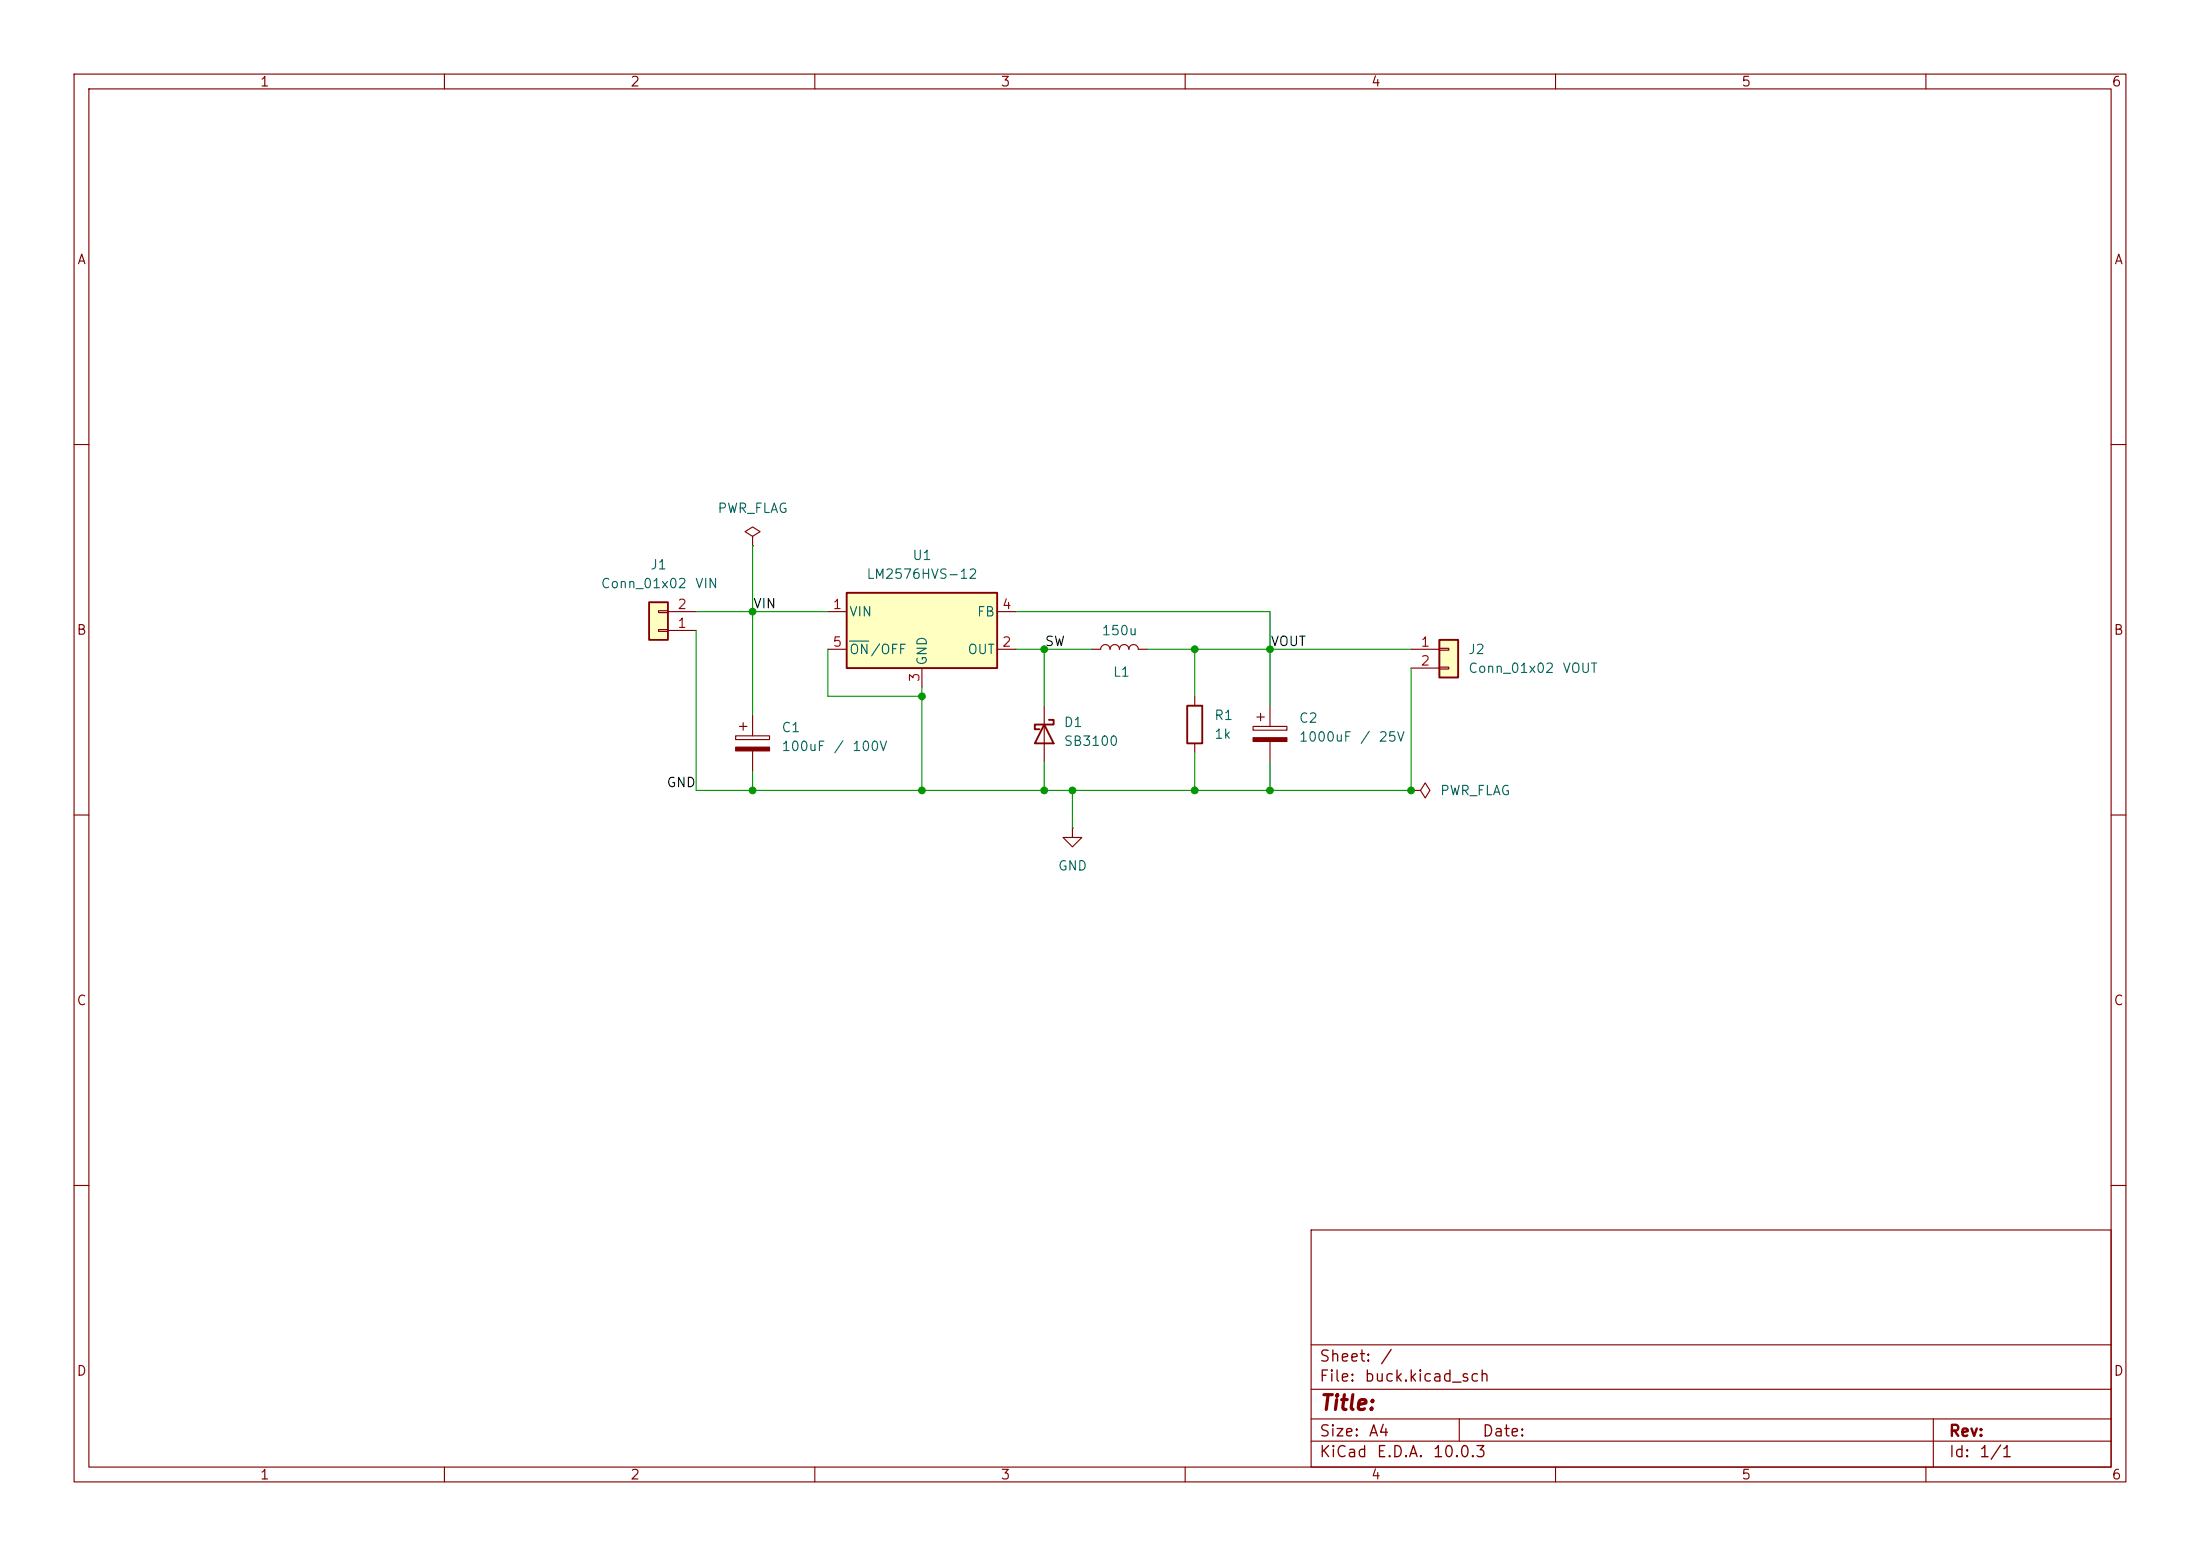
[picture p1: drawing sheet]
(kicad_sch
 (version 20260306)
 (generator "eeschema")
 (generator_version "10.0")
 (paper "A4")
 (lib_symbols
  (symbol "Connector_Generic:Conn_01x02"
   (pin_names
    (offset 1.016) (hide yes)) (exclude_from_sim no) (in_bom yes) (on_board yes)
   (in_pos_files yes)
   (duplicate_pin_numbers_are_jumpers no)
   (property "Reference" "J" (at 0 2.54 0) (show_name no) (do_not_autoplace no) (effects (font (size 1.27 1.27))))
   (property "Value" "Conn_01x02" (at 0 -5.08 0) (show_name no) (do_not_autoplace no) (effects (font (size 1.27 1.27))))
   (property "Footprint" "" (at 0 0 0) (show_name no) (do_not_autoplace no) (hide yes) (effects (font (size 1.27 1.27))))
   (property "Datasheet" "" (at 0 0 0) (show_name no) (do_not_autoplace no) (hide yes) (effects (font (size 1.27 1.27))))
   (property "Description" "Generic connector, single row, 01x02, script generated (kicad-library-utils/schlib/autogen/connector/)" (at 0 0 0) (show_name no) (do_not_autoplace no) (hide yes) (effects (font (size 1.27 1.27))))
   (symbol "Conn_01x02_1_1"
    (rectangle (start -1.27 1.27) (end 1.27 -3.81) (stroke (width 0.254) (type default)) (fill (type background)))
    (rectangle (start -1.27 0.127) (end 0 -0.127) (stroke (width 0.1524) (type default)) (fill (type none)))
    (rectangle (start -1.27 -2.413) (end 0 -2.667) (stroke (width 0.1524) (type default)) (fill (type none)))
    (pin passive line (at -5.08 0 0) (length 3.81) (name "Pin_1" (effects (font (size 1.27 1.27)))) (number "1" (effects (font (size 1.27 1.27)))))
    (pin passive line (at -5.08 -2.54 0) (length 3.81) (name "Pin_2" (effects (font (size 1.27 1.27)))) (number "2" (effects (font (size 1.27 1.27))))))
   (embedded_fonts no))
  (symbol "Device:C_Polarized"
   (pin_numbers (hide yes))
   (pin_names
    (offset 0.254)) (exclude_from_sim no) (in_bom yes) (on_board yes)
   (in_pos_files yes)
   (duplicate_pin_numbers_are_jumpers no)
   (property "Reference" "C" (at 0.635 2.54 0) (show_name no) (do_not_autoplace no) (effects (font (size 1.27 1.27)) (justify left)))
   (property "Value" "C_Polarized" (at 0.635 -2.54 0) (show_name no) (do_not_autoplace no) (effects (font (size 1.27 1.27)) (justify left)))
   (property "Footprint" "" (at 0.9652 -3.81 0) (show_name no) (do_not_autoplace no) (hide yes) (effects (font (size 1.27 1.27))))
   (property "Datasheet" "" (at 0 0 0) (show_name no) (do_not_autoplace no) (hide yes) (effects (font (size 1.27 1.27))))
   (property "Description" "Polarized capacitor" (at 0 0 0) (show_name no) (do_not_autoplace no) (hide yes) (effects (font (size 1.27 1.27))))
   (symbol "C_Polarized_0_1"
    (rectangle (start -2.286 0.508) (end 2.286 1.016) (stroke (width 0) (type default)) (fill (type none)))
    (polyline (pts (xy -1.778 2.286) (xy -0.762 2.286)) (stroke (width 0) (type default)) (fill (type none)))
    (polyline (pts (xy -1.27 2.794) (xy -1.27 1.778)) (stroke (width 0) (type default)) (fill (type none)))
    (rectangle (start 2.286 -0.508) (end -2.286 -1.016) (stroke (width 0) (type default)) (fill (type outline))))
   (symbol "C_Polarized_1_1"
    (pin passive line (at 0 3.81 270) (length 2.794) (name "" (effects (font (size 1.27 1.27)))) (number "1" (effects (font (size 1.27 1.27)))))
    (pin passive line (at 0 -3.81 90) (length 2.794) (name "" (effects (font (size 1.27 1.27)))) (number "2" (effects (font (size 1.27 1.27))))))
   (embedded_fonts no))
  (symbol "Device:D_Schottky"
   (pin_numbers (hide yes))
   (pin_names
    (offset 1.016) (hide yes)) (exclude_from_sim no) (in_bom yes) (on_board yes)
   (in_pos_files yes)
   (duplicate_pin_numbers_are_jumpers no)
   (property "Reference" "D" (at 0 2.54 0) (show_name no) (do_not_autoplace no) (effects (font (size 1.27 1.27))))
   (property "Value" "D_Schottky" (at 0 -2.54 0) (show_name no) (do_not_autoplace no) (effects (font (size 1.27 1.27))))
   (property "Footprint" "" (at 0 0 0) (show_name no) (do_not_autoplace no) (hide yes) (effects (font (size 1.27 1.27))))
   (property "Datasheet" "" (at 0 0 0) (show_name no) (do_not_autoplace no) (hide yes) (effects (font (size 1.27 1.27))))
   (property "Description" "Schottky diode" (at 0 0 0) (show_name no) (do_not_autoplace no) (hide yes) (effects (font (size 1.27 1.27))))
   (symbol "D_Schottky_0_1"
    (polyline (pts (xy -1.905 0.635) (xy -1.905 1.27) (xy -1.27 1.27) (xy -1.27 -1.27) (xy -0.635 -1.27) (xy -0.635 -0.635)) (stroke (width 0.254) (type default)) (fill (type none)))
    (polyline (pts (xy 1.27 1.27) (xy 1.27 -1.27) (xy -1.27 0) (xy 1.27 1.27)) (stroke (width 0.254) (type default)) (fill (type none)))
    (polyline (pts (xy 1.27 0) (xy -1.27 0)) (stroke (width 0) (type default)) (fill (type none))))
   (symbol "D_Schottky_1_1"
    (pin passive line (at -3.81 0 0) (length 2.54) (name "K" (effects (font (size 1.27 1.27)))) (number "1" (effects (font (size 1.27 1.27)))))
    (pin passive line (at 3.81 0 180) (length 2.54) (name "A" (effects (font (size 1.27 1.27)))) (number "2" (effects (font (size 1.27 1.27))))))
   (embedded_fonts no))
  (symbol "Device:L"
   (pin_numbers (hide yes))
   (pin_names
    (offset 1.016) (hide yes)) (exclude_from_sim no) (in_bom yes) (on_board yes)
   (in_pos_files yes)
   (duplicate_pin_numbers_are_jumpers no)
   (property "Reference" "L" (at -1.27 0 90) (show_name no) (do_not_autoplace no) (effects (font (size 1.27 1.27))))
   (property "Value" "L" (at 1.905 0 90) (show_name no) (do_not_autoplace no) (effects (font (size 1.27 1.27))))
   (property "Footprint" "" (at 0 0 0) (show_name no) (do_not_autoplace no) (hide yes) (effects (font (size 1.27 1.27))))
   (property "Datasheet" "" (at 0 0 0) (show_name no) (do_not_autoplace no) (hide yes) (effects (font (size 1.27 1.27))))
   (property "Description" "Inductor" (at 0 0 0) (show_name no) (do_not_autoplace no) (hide yes) (effects (font (size 1.27 1.27))))
   (symbol "L_0_1"
    (arc (start 0 2.54) (mid 0.6323 1.905) (end 0 1.27) (stroke (width 0) (type default)) (fill (type none)))
    (arc (start 0 1.27) (mid 0.6323 0.635) (end 0 0) (stroke (width 0) (type default)) (fill (type none)))
    (arc (start 0 0) (mid 0.6323 -0.635) (end 0 -1.27) (stroke (width 0) (type default)) (fill (type none)))
    (arc (start 0 -1.27) (mid 0.6323 -1.905) (end 0 -2.54) (stroke (width 0) (type default)) (fill (type none))))
   (symbol "L_1_1"
    (pin passive line (at 0 3.81 270) (length 1.27) (name "1" (effects (font (size 1.27 1.27)))) (number "1" (effects (font (size 1.27 1.27)))))
    (pin passive line (at 0 -3.81 90) (length 1.27) (name "2" (effects (font (size 1.27 1.27)))) (number "2" (effects (font (size 1.27 1.27))))))
   (embedded_fonts no))
  (symbol "Device:R"
   (pin_numbers (hide yes))
   (pin_names
    (offset 0)) (exclude_from_sim no) (in_bom yes) (on_board yes)
   (in_pos_files yes)
   (duplicate_pin_numbers_are_jumpers no)
   (property "Reference" "R" (at 2.032 0 90) (show_name no) (do_not_autoplace no) (effects (font (size 1.27 1.27))))
   (property "Value" "R" (at 0 0 90) (show_name no) (do_not_autoplace no) (effects (font (size 1.27 1.27))))
   (property "Footprint" "" (at -1.778 0 90) (show_name no) (do_not_autoplace no) (hide yes) (effects (font (size 1.27 1.27))))
   (property "Datasheet" "" (at 0 0 0) (show_name no) (do_not_autoplace no) (hide yes) (effects (font (size 1.27 1.27))))
   (property "Description" "Resistor" (at 0 0 0) (show_name no) (do_not_autoplace no) (hide yes) (effects (font (size 1.27 1.27))))
   (symbol "R_0_1"
    (rectangle (start -1.016 -2.54) (end 1.016 2.54) (stroke (width 0.254) (type default)) (fill (type none))))
   (symbol "R_1_1"
    (pin passive line (at 0 3.81 270) (length 1.27) (name "" (effects (font (size 1.27 1.27)))) (number "1" (effects (font (size 1.27 1.27)))))
    (pin passive line (at 0 -3.81 90) (length 1.27) (name "" (effects (font (size 1.27 1.27)))) (number "2" (effects (font (size 1.27 1.27))))))
   (embedded_fonts no))
  (symbol "Regulator_Switching:LM2576HVS-12"
   (pin_names
    (offset 0.254)) (exclude_from_sim no) (in_bom yes) (on_board yes)
   (in_pos_files yes)
   (duplicate_pin_numbers_are_jumpers no)
   (property "Reference" "U" (at -10.16 6.35 0) (show_name no) (do_not_autoplace no) (effects (font (size 1.27 1.27)) (justify left)))
   (property "Value" "LM2576HVS-12" (at 0 6.35 0) (show_name no) (do_not_autoplace no) (effects (font (size 1.27 1.27)) (justify left)))
   (property "Footprint" "Package_TO_SOT_SMD:TO-263-5_TabPin3" (at 0 -6.35 0) (show_name no) (do_not_autoplace no) (hide yes) (effects (font (size 1.27 1.27)
    (italic yes)) (justify left)))
   (property "Datasheet" "http://www.ti.com/lit/ds/symlink/lm2576.pdf" (at 0 0 0) (show_name no) (do_not_autoplace no) (hide yes) (effects (font (size 1.27 1.27))))
   (property "Description" "12V, 3A SIMPLE SWITCHER® Step-Down Voltage Regulator, High Voltage Input, TO-263" (at 0 0 0) (show_name no) (do_not_autoplace no) (hide yes) (effects (font (size 1.27 1.27))))
   (symbol "LM2576HVS-12_0_1"
    (rectangle (start -10.16 5.08) (end 10.16 -5.08) (stroke (width 0.254) (type default)) (fill (type background))))
   (symbol "LM2576HVS-12_1_1"
    (pin power_in line (at -12.7 2.54 0) (length 2.54) (name "VIN" (effects (font (size 1.27 1.27)))) (number "1" (effects (font (size 1.27 1.27)))))
    (pin output line (at 12.7 -2.54 180) (length 2.54) (name "OUT" (effects (font (size 1.27 1.27)))) (number "2" (effects (font (size 1.27 1.27)))))
    (pin power_in line (at 0 -7.62 90) (length 2.54) (name "GND" (effects (font (size 1.27 1.27)))) (number "3" (effects (font (size 1.27 1.27)))))
    (pin input line (at 12.7 2.54 180) (length 2.54) (name "FB" (effects (font (size 1.27 1.27)))) (number "4" (effects (font (size 1.27 1.27)))))
    (pin input line (at -12.7 -2.54 0) (length 2.54) (name "~{ON}/OFF" (effects (font (size 1.27 1.27)))) (number "5" (effects (font (size 1.27 1.27))))))
   (embedded_fonts no))
  (symbol "power:GND"
   (power global)
   (pin_numbers (hide yes))
   (pin_names
    (offset 0) (hide yes)) (exclude_from_sim no) (in_bom yes) (on_board yes)
   (in_pos_files yes)
   (duplicate_pin_numbers_are_jumpers no)
   (property "Reference" "#PWR" (at 0 -6.35 0) (show_name no) (do_not_autoplace no) (hide yes) (effects (font (size 1.27 1.27))))
   (property "Value" "GND" (at 0 -3.81 0) (show_name no) (do_not_autoplace no) (effects (font (size 1.27 1.27))))
   (property "Footprint" "" (at 0 0 0) (show_name no) (do_not_autoplace no) (hide yes) (effects (font (size 1.27 1.27))))
   (property "Datasheet" "" (at 0 0 0) (show_name no) (do_not_autoplace no) (hide yes) (effects (font (size 1.27 1.27))))
   (property "Description" "Power symbol creates a global label with name \"GND\" , ground" (at 0 0 0) (show_name no) (do_not_autoplace no) (hide yes) (effects (font (size 1.27 1.27))))
   (symbol "GND_0_1"
    (polyline (pts (xy 0 0) (xy 0 -1.27) (xy 1.27 -1.27) (xy 0 -2.54) (xy -1.27 -1.27) (xy 0 -1.27)) (stroke (width 0) (type default)) (fill (type none))))
   (symbol "GND_1_1"
    (pin power_in line (at 0 0 270) (length 0) (name "" (effects (font (size 1.27 1.27)))) (number "1" (effects (font (size 1.27 1.27))))))
   (embedded_fonts no))
  (symbol "power:PWR_FLAG"
   (power global)
   (pin_numbers (hide yes))
   (pin_names
    (offset 0) (hide yes)) (exclude_from_sim no) (in_bom yes) (on_board yes)
   (in_pos_files yes)
   (duplicate_pin_numbers_are_jumpers no)
   (property "Reference" "#FLG" (at 0 1.905 0) (show_name no) (do_not_autoplace no) (hide yes) (effects (font (size 1.27 1.27))))
   (property "Value" "PWR_FLAG" (at 0 3.81 0) (show_name no) (do_not_autoplace no) (effects (font (size 1.27 1.27))))
   (property "Footprint" "" (at 0 0 0) (show_name no) (do_not_autoplace no) (hide yes) (effects (font (size 1.27 1.27))))
   (property "Datasheet" "" (at 0 0 0) (show_name no) (do_not_autoplace no) (hide yes) (effects (font (size 1.27 1.27))))
   (property "Description" "Special symbol for telling ERC where power comes from" (at 0 0 0) (show_name no) (do_not_autoplace no) (hide yes) (effects (font (size 1.27 1.27))))
   (symbol "PWR_FLAG_0_0"
    (pin power_out line (at 0 0 90) (length 0) (name "" (effects (font (size 1.27 1.27)))) (number "1" (effects (font (size 1.27 1.27))))))
   (symbol "PWR_FLAG_0_1"
    (polyline (pts (xy 0 0) (xy 0 1.27) (xy -1.016 1.905) (xy 0 2.54) (xy 1.016 1.905) (xy 0 1.27)) (stroke (width 0) (type default)) (fill (type none))))
   (embedded_fonts no)))
 (junction
  (at 140.97 87.63)
  (diameter 0)
  (color 0 0 0 0))
 (junction
  (at 101.6 106.68)
  (diameter 0)
  (color 0 0 0 0))
 (junction
  (at 124.46 106.68)
  (diameter 0)
  (color 0 0 0 0))
 (junction
  (at 124.46 93.98)
  (diameter 0)
  (color 0 0 0 0))
 (junction
  (at 101.6 82.55)
  (diameter 0)
  (color 0 0 0 0))
 (junction
  (at 161.29 106.68)
  (diameter 0)
  (color 0 0 0 0))
 (junction
  (at 140.97 106.68)
  (diameter 0)
  (color 0 0 0 0))
 (junction
  (at 171.45 87.63)
  (diameter 0)
  (color 0 0 0 0))
 (junction
  (at 144.78 106.68)
  (diameter 0)
  (color 0 0 0 0))
 (junction
  (at 161.29 87.63)
  (diameter 0)
  (color 0 0 0 0))
 (junction
  (at 190.5 106.68)
  (diameter 0)
  (color 0 0 0 0))
 (junction
  (at 171.45 106.68)
  (diameter 0)
  (color 0 0 0 0))
 (wire
  (pts (xy 124.46 106.68) (xy 140.97 106.68))
  (stroke (width 0) (type default)))
 (wire
  (pts (xy 124.46 93.98) (xy 124.46 106.68))
  (stroke (width 0) (type default)))
 (wire
  (pts (xy 101.6 104.14) (xy 101.6 106.68))
  (stroke (width 0) (type default)))
 (wire
  (pts (xy 190.5 90.17) (xy 190.5 106.68))
  (stroke (width 0) (type default)))
 (wire
  (pts (xy 140.97 95.25) (xy 140.97 87.63))
  (stroke (width 0) (type default)))
 (wire
  (pts (xy 171.45 87.63) (xy 190.5 87.63))
  (stroke (width 0) (type default)))
 (wire
  (pts (xy 101.6 106.68) (xy 124.46 106.68))
  (stroke (width 0) (type default)))
 (wire
  (pts (xy 111.76 87.63) (xy 111.76 93.98))
  (stroke (width 0) (type default)))
 (wire
  (pts (xy 93.98 106.68) (xy 101.6 106.68))
  (stroke (width 0) (type default)))
 (wire
  (pts (xy 140.97 102.87) (xy 140.97 106.68))
  (stroke (width 0) (type default)))
 (wire
  (pts (xy 101.6 73.66) (xy 101.6 82.55))
  (stroke (width 0) (type default)))
 (wire
  (pts (xy 171.45 87.63) (xy 171.45 95.25))
  (stroke (width 0) (type default)))
 (wire
  (pts (xy 171.45 106.68) (xy 190.5 106.68))
  (stroke (width 0) (type default)))
 (wire
  (pts (xy 144.78 106.68) (xy 161.29 106.68))
  (stroke (width 0) (type default)))
 (wire
  (pts (xy 137.16 82.55) (xy 171.45 82.55))
  (stroke (width 0) (type default)))
 (wire
  (pts (xy 161.29 101.6) (xy 161.29 106.68))
  (stroke (width 0) (type default)))
 (wire
  (pts (xy 93.98 85.09) (xy 93.98 106.68))
  (stroke (width 0) (type default)))
 (wire
  (pts (xy 140.97 87.63) (xy 147.32 87.63))
  (stroke (width 0) (type default)))
 (wire
  (pts (xy 137.16 87.63) (xy 140.97 87.63))
  (stroke (width 0) (type default)))
 (wire
  (pts (xy 101.6 82.55) (xy 101.6 96.52))
  (stroke (width 0) (type default)))
 (wire
  (pts (xy 93.98 82.55) (xy 101.6 82.55))
  (stroke (width 0) (type default)))
 (wire
  (pts (xy 140.97 106.68) (xy 144.78 106.68))
  (stroke (width 0) (type default)))
 (wire
  (pts (xy 161.29 87.63) (xy 161.29 93.98))
  (stroke (width 0) (type default)))
 (wire
  (pts (xy 101.6 82.55) (xy 111.76 82.55))
  (stroke (width 0) (type default)))
 (wire
  (pts (xy 124.46 92.71) (xy 124.46 93.98))
  (stroke (width 0) (type default)))
 (wire
  (pts (xy 111.76 93.98) (xy 124.46 93.98))
  (stroke (width 0) (type default)))
 (wire
  (pts (xy 171.45 102.87) (xy 171.45 106.68))
  (stroke (width 0) (type default)))
 (wire
  (pts (xy 144.78 106.68) (xy 144.78 111.76))
  (stroke (width 0) (type default)))
 (wire
  (pts (xy 171.45 82.55) (xy 171.45 87.63))
  (stroke (width 0) (type default)))
 (wire
  (pts (xy 161.29 106.68) (xy 171.45 106.68))
  (stroke (width 0) (type default)))
 (wire
  (pts (xy 161.29 87.63) (xy 171.45 87.63))
  (stroke (width 0) (type default)))
 (wire
  (pts (xy 154.94 87.63) (xy 161.29 87.63))
  (stroke (width 0) (type default)))
 (label "GND"
  (at 93.98 106.68 180)
  (effects (font (size 1.27 1.27)) (justify right bottom)))
 (label "VOUT"
  (at 171.45 87.63 0)
  (effects (font (size 1.27 1.27)) (justify left bottom)))
 (label "VIN"
  (at 101.6 82.55 0)
  (effects (font (size 1.27 1.27)) (justify left bottom)))
 (label "SW"
  (at 140.97 87.63 0)
  (effects (font (size 1.27 1.27)) (justify left bottom)))
 (symbol
  (lib_id "Device:D_Schottky")
  (at 140.97 99.06 270)
  (unit 1)
  (body_style 1)
  (exclude_from_sim no)
  (in_bom yes)
  (on_board yes)
  (in_pos_files yes)
  (dnp no)
  (fields_autoplaced yes)
  (property "Reference" "D1" (at 143.51 97.4724 90) (show_name no) (do_not_autoplace no) (effects (font (size 1.27 1.27)) (justify left)))
  (property "Value" "SB3100" (at 143.51 100.0124 90) (show_name no) (do_not_autoplace no) (effects (font (size 1.27 1.27)) (justify left)))
  (property "Footprint" "Diode_THT:D_DO-201AD_P15.24mm_Horizontal" (at 140.97 99.06 0) (hide yes) (show_name no) (do_not_autoplace no) (effects (font (size 1.27 1.27))))
  (property "Datasheet" "" (at 140.97 99.06 0) (hide yes) (show_name no) (do_not_autoplace no) (effects (font (size 1.27 1.27))))
  (property "Description" "Schottky diode" (at 140.97 99.06 0) (hide yes) (show_name no) (do_not_autoplace no) (effects (font (size 1.27 1.27))))
  (pin "1")
  (pin "2"))
 (symbol
  (lib_id "power:PWR_FLAG")
  (at 190.5 106.68 270)
  (unit 1)
  (body_style 1)
  (exclude_from_sim no)
  (in_bom yes)
  (on_board yes)
  (in_pos_files yes)
  (dnp no)
  (fields_autoplaced yes)
  (property "Reference" "#FLG02" (at 192.405 106.68 0) (hide yes) (show_name no) (do_not_autoplace no) (effects (font (size 1.27 1.27))))
  (property "Value" "PWR_FLAG" (at 194.31 106.6799 90) (show_name no) (do_not_autoplace no) (effects (font (size 1.27 1.27)) (justify left)))
  (property "Footprint" "" (at 190.5 106.68 0) (hide yes) (show_name no) (do_not_autoplace no) (effects (font (size 1.27 1.27))))
  (property "Datasheet" "" (at 190.5 106.68 0) (hide yes) (show_name no) (do_not_autoplace no) (effects (font (size 1.27 1.27))))
  (property "Description" "Special symbol for telling ERC where power comes from" (at 190.5 106.68 0) (hide yes) (show_name no) (do_not_autoplace no) (effects (font (size 1.27 1.27))))
  (pin "1"))
 (symbol
  (lib_id "power:PWR_FLAG")
  (at 101.6 73.66 0)
  (unit 1)
  (body_style 1)
  (exclude_from_sim no)
  (in_bom yes)
  (on_board yes)
  (in_pos_files yes)
  (dnp no)
  (fields_autoplaced yes)
  (property "Reference" "#FLG01" (at 101.6 71.755 0) (hide yes) (show_name no) (do_not_autoplace no) (effects (font (size 1.27 1.27))))
  (property "Value" "PWR_FLAG" (at 101.6 68.58 0) (show_name no) (do_not_autoplace no) (effects (font (size 1.27 1.27))))
  (property "Footprint" "" (at 101.6 73.66 0) (hide yes) (show_name no) (do_not_autoplace no) (effects (font (size 1.27 1.27))))
  (property "Datasheet" "" (at 101.6 73.66 0) (hide yes) (show_name no) (do_not_autoplace no) (effects (font (size 1.27 1.27))))
  (property "Description" "Special symbol for telling ERC where power comes from" (at 101.6 73.66 0) (hide yes) (show_name no) (do_not_autoplace no) (effects (font (size 1.27 1.27))))
  (pin "1"))
 (symbol
  (lib_id "Device:C_Polarized")
  (at 171.45 99.06 0)
  (unit 1)
  (body_style 1)
  (exclude_from_sim no)
  (in_bom yes)
  (on_board yes)
  (in_pos_files yes)
  (dnp no)
  (fields_autoplaced yes)
  (property "Reference" "C2" (at 175.26 96.9009 0) (show_name no) (do_not_autoplace no) (effects (font (size 1.27 1.27)) (justify left)))
  (property "Value" "1000uF / 25V" (at 175.26 99.4409 0) (show_name no) (do_not_autoplace no) (effects (font (size 1.27 1.27)) (justify left)))
  (property "Footprint" "Capacitor_THT:CP_Radial_D10.0mm_P5.00mm" (at 172.4152 102.87 0) (hide yes) (show_name no) (do_not_autoplace no) (effects (font (size 1.27 1.27))))
  (property "Datasheet" "" (at 171.45 99.06 0) (hide yes) (show_name no) (do_not_autoplace no) (effects (font (size 1.27 1.27))))
  (property "Description" "Polarized capacitor" (at 171.45 99.06 0) (hide yes) (show_name no) (do_not_autoplace no) (effects (font (size 1.27 1.27))))
  (pin "1")
  (pin "2"))
 (symbol
  (lib_id "Device:C_Polarized")
  (at 101.6 100.33 0)
  (unit 1)
  (body_style 1)
  (exclude_from_sim no)
  (in_bom yes)
  (on_board yes)
  (in_pos_files yes)
  (dnp no)
  (fields_autoplaced yes)
  (property "Reference" "C1" (at 105.41 98.1709 0) (show_name no) (do_not_autoplace no) (effects (font (size 1.27 1.27)) (justify left)))
  (property "Value" "100uF / 100V" (at 105.41 100.7109 0) (show_name no) (do_not_autoplace no) (effects (font (size 1.27 1.27)) (justify left)))
  (property "Footprint" "Capacitor_THT:CP_Radial_D10.0mm_P5.00mm" (at 102.5652 104.14 0) (hide yes) (show_name no) (do_not_autoplace no) (effects (font (size 1.27 1.27))))
  (property "Datasheet" "" (at 101.6 100.33 0) (hide yes) (show_name no) (do_not_autoplace no) (effects (font (size 1.27 1.27))))
  (property "Description" "Polarized capacitor" (at 101.6 100.33 0) (hide yes) (show_name no) (do_not_autoplace no) (effects (font (size 1.27 1.27))))
  (pin "1")
  (pin "2"))
 (symbol
  (lib_id "Connector_Generic:Conn_01x02")
  (at 195.58 87.63 0)
  (unit 1)
  (body_style 1)
  (exclude_from_sim no)
  (in_bom yes)
  (on_board yes)
  (in_pos_files yes)
  (dnp no)
  (fields_autoplaced yes)
  (property "Reference" "J2" (at 198.12 87.6299 0) (show_name no) (do_not_autoplace no) (effects (font (size 1.27 1.27)) (justify left)))
  (property "Value" "Conn_01x02 VOUT" (at 198.12 90.1699 0) (show_name no) (do_not_autoplace no) (effects (font (size 1.27 1.27)) (justify left)))
  (property "Footprint" "TerminalBlock_Phoenix:TerminalBlock_Phoenix_MKDS-1,5-2-5.08_1x02_P5.08mm_Horizontal" (at 195.58 87.63 0) (hide yes) (show_name no) (do_not_autoplace no) (effects (font (size 1.27 1.27))))
  (property "Datasheet" "" (at 195.58 87.63 0) (hide yes) (show_name no) (do_not_autoplace no) (effects (font (size 1.27 1.27))))
  (property "Description" "Generic connector, single row, 01x02, script generated (kicad-library-utils/schlib/autogen/connector/)" (at 195.58 87.63 0) (hide yes) (show_name no) (do_not_autoplace no) (effects (font (size 1.27 1.27))))
  (pin "2")
  (pin "1"))
 (symbol
  (lib_id "Device:L")
  (at 151.13 87.63 90)
  (unit 1)
  (body_style 1)
  (exclude_from_sim no)
  (in_bom yes)
  (on_board yes)
  (in_pos_files yes)
  (dnp no)
  (property "Reference" "L1" (at 151.384 90.678 90) (show_name no) (do_not_autoplace no) (effects (font (size 1.27 1.27))))
  (property "Value" "150u" (at 151.13 85.09 90) (show_name no) (do_not_autoplace no) (effects (font (size 1.27 1.27))))
  (property "Footprint" "Inductor_THT:L_Toroid_Vertical_L10.0mm_W5.0mm_P5.08mm" (at 151.13 87.63 0) (hide yes) (show_name no) (do_not_autoplace no) (effects (font (size 1.27 1.27))))
  (property "Datasheet" "" (at 151.13 87.63 0) (hide yes) (show_name no) (do_not_autoplace no) (effects (font (size 1.27 1.27))))
  (property "Description" "Inductor" (at 151.13 87.63 0) (hide yes) (show_name no) (do_not_autoplace no) (effects (font (size 1.27 1.27))))
  (pin "1")
  (pin "2"))
 (symbol
  (lib_id "power:GND")
  (at 144.78 111.76 0)
  (unit 1)
  (body_style 1)
  (exclude_from_sim no)
  (in_bom yes)
  (on_board yes)
  (in_pos_files yes)
  (dnp no)
  (fields_autoplaced yes)
  (property "Reference" "#PWR01" (at 144.78 118.11 0) (hide yes) (show_name no) (do_not_autoplace no) (effects (font (size 1.27 1.27))))
  (property "Value" "GND" (at 144.78 116.84 0) (show_name no) (do_not_autoplace no) (effects (font (size 1.27 1.27))))
  (property "Footprint" "" (at 144.78 111.76 0) (hide yes) (show_name no) (do_not_autoplace no) (effects (font (size 1.27 1.27))))
  (property "Datasheet" "" (at 144.78 111.76 0) (hide yes) (show_name no) (do_not_autoplace no) (effects (font (size 1.27 1.27))))
  (property "Description" "Power symbol creates a global label with name \"GND\" , ground" (at 144.78 111.76 0) (hide yes) (show_name no) (do_not_autoplace no) (effects (font (size 1.27 1.27))))
  (pin "1"))
 (symbol
  (lib_id "Connector_Generic:Conn_01x02")
  (at 88.9 85.09 180)
  (unit 1)
  (body_style 1)
  (exclude_from_sim no)
  (in_bom yes)
  (on_board yes)
  (in_pos_files yes)
  (dnp no)
  (fields_autoplaced yes)
  (property "Reference" "J1" (at 88.9 76.2 0) (show_name no) (do_not_autoplace no) (effects (font (size 1.27 1.27))))
  (property "Value" "Conn_01x02 VIN" (at 88.9 78.74 0) (show_name no) (do_not_autoplace no) (effects (font (size 1.27 1.27))))
  (property "Footprint" "TerminalBlock_Phoenix:TerminalBlock_Phoenix_MKDS-1,5-2-5.08_1x02_P5.08mm_Horizontal" (at 88.9 85.09 0) (hide yes) (show_name no) (do_not_autoplace no) (effects (font (size 1.27 1.27))))
  (property "Datasheet" "" (at 88.9 85.09 0) (hide yes) (show_name no) (do_not_autoplace no) (effects (font (size 1.27 1.27))))
  (property "Description" "Generic connector, single row, 01x02, script generated (kicad-library-utils/schlib/autogen/connector/)" (at 88.9 85.09 0) (hide yes) (show_name no) (do_not_autoplace no) (effects (font (size 1.27 1.27))))
  (pin "2")
  (pin "1"))
 (symbol
  (lib_id "Device:R")
  (at 161.29 97.79 0)
  (unit 1)
  (body_style 1)
  (exclude_from_sim no)
  (in_bom yes)
  (on_board yes)
  (in_pos_files yes)
  (dnp no)
  (fields_autoplaced yes)
  (property "Reference" "R1" (at 163.83 96.5199 0) (show_name no) (do_not_autoplace no) (effects (font (size 1.27 1.27)) (justify left)))
  (property "Value" "1k" (at 163.83 99.0599 0) (show_name no) (do_not_autoplace no) (effects (font (size 1.27 1.27)) (justify left)))
  (property "Footprint" "Resistor_THT:R_Axial_DIN0207_L6.3mm_D2.5mm_P10.16mm_Horizontal" (at 159.512 97.79 90) (hide yes) (show_name no) (do_not_autoplace no) (effects (font (size 1.27 1.27))))
  (property "Datasheet" "" (at 161.29 97.79 0) (hide yes) (show_name no) (do_not_autoplace no) (effects (font (size 1.27 1.27))))
  (property "Description" "Resistor" (at 161.29 97.79 0) (hide yes) (show_name no) (do_not_autoplace no) (effects (font (size 1.27 1.27))))
  (pin "2")
  (pin "1"))
 (symbol
  (lib_id "Regulator_Switching:LM2576HVS-12")
  (at 124.46 85.09 0)
  (unit 1)
  (body_style 1)
  (exclude_from_sim no)
  (in_bom yes)
  (on_board yes)
  (in_pos_files yes)
  (dnp no)
  (fields_autoplaced yes)
  (property "Reference" "U1" (at 124.46 74.93 0) (show_name no) (do_not_autoplace no) (effects (font (size 1.27 1.27))))
  (property "Value" "LM2576HVS-12" (at 124.46 77.47 0) (show_name no) (do_not_autoplace no) (effects (font (size 1.27 1.27))))
  (property "Footprint" "Package_TO_SOT_THT:TO-220-5_Vertical" (at 124.46 91.44 0) (hide yes) (show_name no) (do_not_autoplace no) (effects (font (size 1.27 1.27)
    (italic yes)) (justify left)))
  (property "Datasheet" "http://www.ti.com/lit/ds/symlink/lm2576.pdf" (at 124.46 85.09 0) (hide yes) (show_name no) (do_not_autoplace no) (effects (font (size 1.27 1.27))))
  (property "Description" "12V, 3A SIMPLE SWITCHER® Step-Down Voltage Regulator, High Voltage Input, TO-263" (at 124.46 85.09 0) (hide yes) (show_name no) (do_not_autoplace no) (effects (font (size 1.27 1.27))))
  (pin "5")
  (pin "4")
  (pin "3")
  (pin "1")
  (pin "2"))
 (sheet_instances
  (path ""
   (page "1")))
 (embedded_fonts no))
